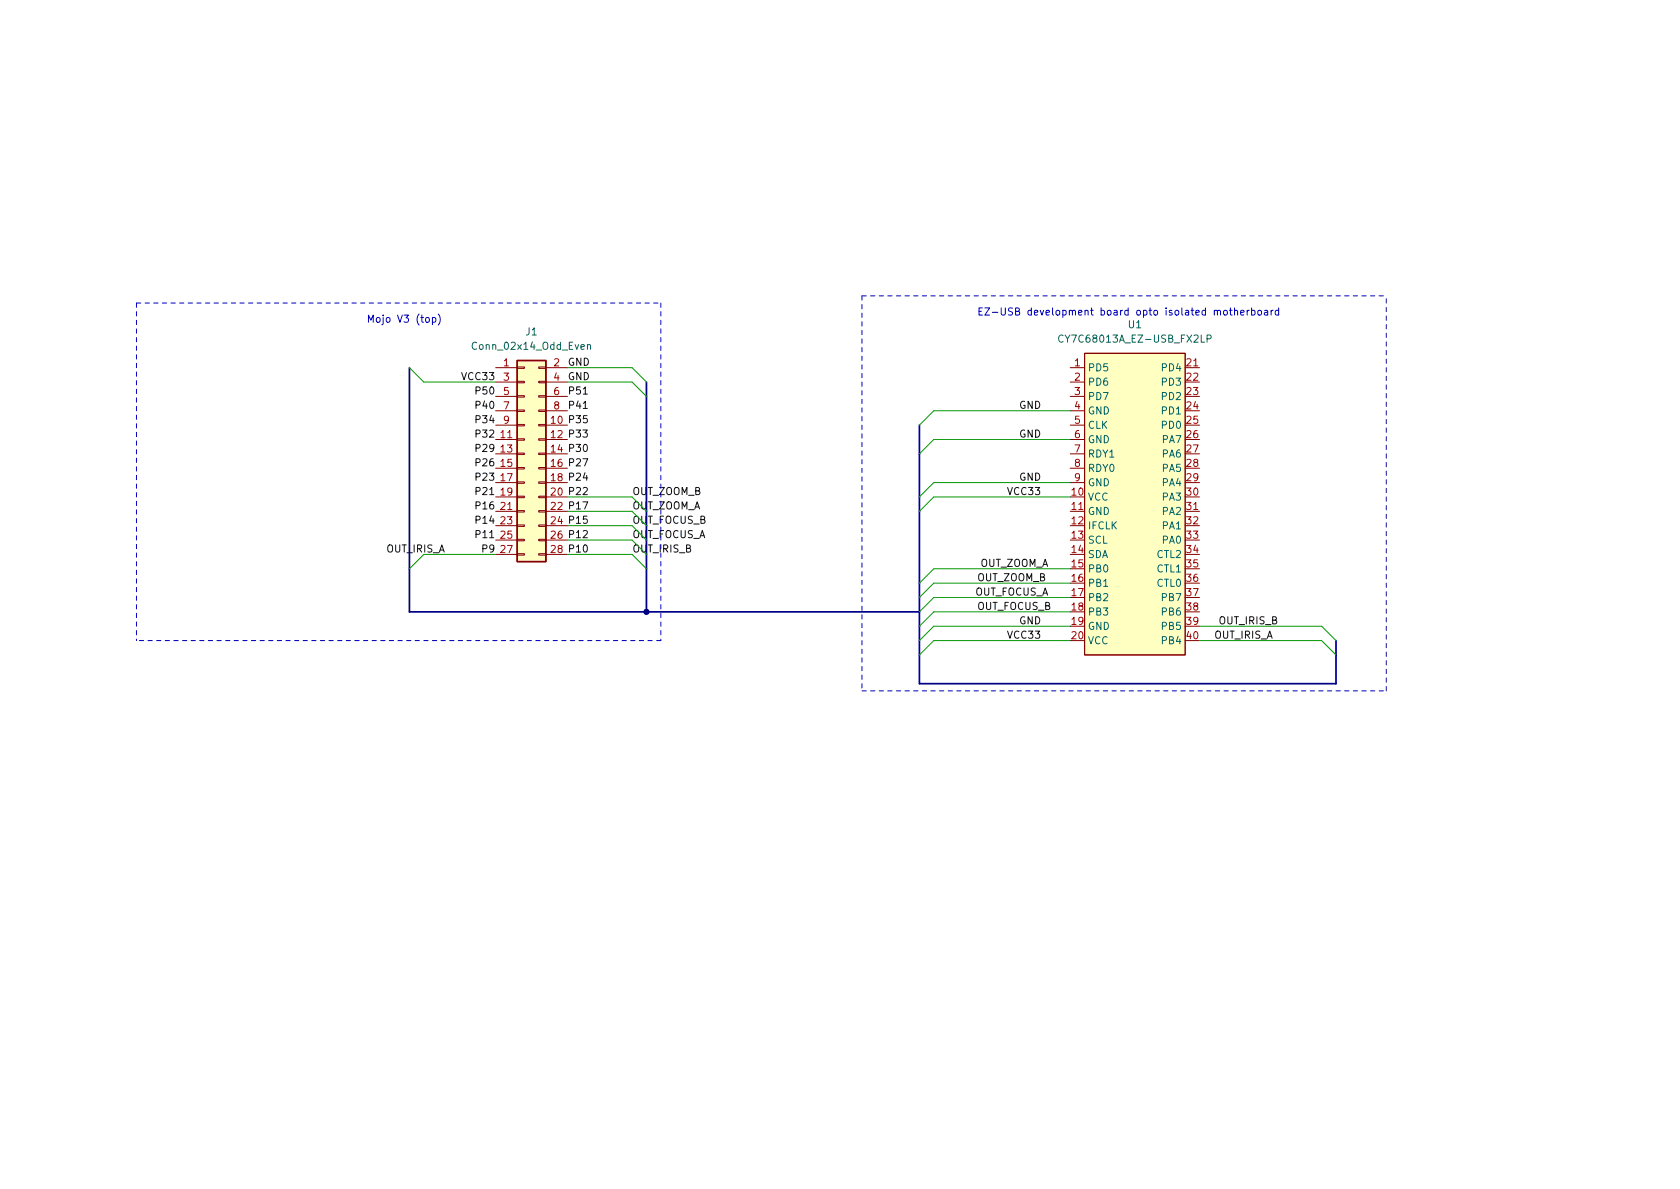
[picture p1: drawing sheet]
<svg xmlns="http://www.w3.org/2000/svg" width="297mm" height="210mm" viewBox="0 0 297 210" stroke-linecap="round" stroke-linejoin="round" font-family="sans-serif">
<g fill="#ffffc2" stroke="#ffffc2" stroke-width=".18">
<path d="M191.8 62.5h17.7v53.3h-17.7z"/>
<path d="M91.4 63.7h5.1v35.6h-5.1z"/>
</g>
<g fill="none" stroke="#840000" stroke-width=".18">
<path d="M87.6 65h3.8M87.6 67.6h3.8M87.6 70.1h3.8M87.6 72.6h3.8M87.6 75.2h3.8M87.6 77.7h3.8M91.4 77.6h1.3v.2h-1.3zM91.4 75.1h1.3v.2h-1.3zM91.4 72.5h1.3v.3h-1.3zM91.4 70h1.3v.2h-1.3zM91.4 67.4h1.3v.3h-1.3zM91.4 64.9h1.3v.2h-1.3z"/>
<path d="M95.2 77.6h1.3v.2h-1.3zM95.2 75.1h1.3v.2h-1.3zM95.2 72.5h1.3v.3h-1.3zM95.2 70h1.3v.2h-1.3zM95.2 67.4h1.3v.3h-1.3zM95.2 64.9h1.3v.2h-1.3zM96.5 65h3.8M96.5 67.6h3.8M96.5 70.1h3.8M96.5 72.6h3.8M96.5 75.2h3.8M96.5 77.7h3.8"/>
<path d="M189.2 65h2.6M189.2 67.6h2.6M189.2 70.1h2.6M189.2 72.6h2.6M189.2 75.2h2.6M189.2 77.7h2.6M191.8 62.5h17.7v53.3h-17.7zM209.5 65h2.6M87.6 90.4h3.8M87.6 80.3h3.8M87.6 82.8h3.8M87.6 85.3h3.8"/>
<path d="M87.6 87.9h3.8M87.6 93h3.8M87.6 95.5h3.8M87.6 98h3.8M91.4 97.9h1.3v.3h-1.3zM91.4 95.4h1.3v.2h-1.3zM91.4 92.8h1.3v.3h-1.3zM91.4 90.3h1.3v.2h-1.3zM91.4 87.8h1.3v.2h-1.3zM91.4 85.2h1.3v.3h-1.3zM91.4 82.7h1.3v.2h-1.3zM91.4 80.1h1.3v.3h-1.3z"/>
<path d="M95.2 97.9h1.3v.3h-1.3zM95.2 95.4h1.3v.2h-1.3zM95.2 92.8h1.3v.3h-1.3zM95.2 90.3h1.3v.2h-1.3zM95.2 87.8h1.3v.2h-1.3zM95.2 85.2h1.3v.3h-1.3zM95.2 82.7h1.3v.2h-1.3zM95.2 80.1h1.3v.3h-1.3zM96.5 90.4h3.8M96.5 80.3h3.8M96.5 82.8h3.8M96.5 85.3h3.8"/>
<path d="M96.5 87.9h3.8M96.5 93h3.8M96.5 95.5h3.8M96.5 98h3.8M189.2 90.4h2.6M189.2 80.3h2.6M189.2 82.8h2.6M189.2 85.3h2.6M209.5 90.4h2.6"/>
</g>
<path d="M188 59.4a.6 .6 0 0 0-.9 .4 .6 .6 0 0 0 .6 .7l.3-.1M213.4 59.9l.6-.1 .1-.1v-.3l-.7-.2v1.3M103.9 61.1l.1-.2 .4 .1v.8M103.9 60.9v.9" fill="none" stroke="#006464" stroke-width=".18"/>
<path d="M91.4 63.7h5.1v35.6h-5.1z" fill="none" stroke="#840000" stroke-width=".25"/>
<path d="M103.1 72.2h.8M103.1 69.7h.8" fill="none" stroke="#0f0f0f" stroke-width=".18"/>
<g fill="none" stroke="#0000c2" stroke-width=".18">
<path d="M75.4 56.2l.3-.1 .2 .3v.3l-.2 .3-.3-.1-.2-.2zM76.5 56.2l.3-.1 .3 .3-.2 .5h-.4M76.5 56.1v1.3M77.5 55.5a1.46 1.46 0 0 1 0 2M216.5 54.9h.3l.2 .2v.4l-.2 .2h-.3l-.2-.2zM217.4 54.9h.5M217.5 54.4v1.1l.4 .2M218.3 55l.2-.1h.3v.8M218.3 54.4v1.3M219.4 55.3l.6-.1-.1-.3h-.4l-.1 .2v.6h.5M220.5 54.9v.8M220.9 54.9l-.4 .2"/>
<path d="M221.3 54.9h.4l.2 .2-.1 .6h-.5M221.3 54.4v1.3M222.5 54.9h.3l.3 .2v.4l-.3 .2h-.3l-.1-.2zM223.6 54.9h.5v.8M224.1 55.2h-.4l-.2 .2 .2 .3h.4M224.7 54.9v.8M225.1 54.9l-.4 .2M226.1 54.9h-.4l-.2 .2 .1 .6h.5M226.1 54.4v1.3"/>
</g>
<path d="M24.1 53.6h92.7M24.1 53.6v59.7M116.8 53.6v59.7M152.4 52.3v69.9M152.4 52.3h92.7M116.8 113.3h-92.7M152.4 122.2h92.7M245.1 122.2v-69.9" fill="none" stroke="#0000c2" stroke-width=".18" stroke-dasharray=".8 .8"/>
<path d="M72.4 65v43.2h90.2M114.3 67.6v40.6M162.6 75.2v45.7h73.6v-7.6" fill="none" stroke="#000084" stroke-width=".3"/>
<g fill="none" stroke="#009600" stroke-width=".18">
<path d="M72.4 65l2.5 2.6h12.7M100.3 67.6h11.5l2.5 2.5M100.3 65h11.5l2.5 2.6M189.2 72.6h-24.1l-2.5 2.6M189.2 77.7h-24.1l-2.5 2.6M87.6 98h-12.7l-2.5 2.6M100.3 90.4h11.5l2.5 2.6M100.3 98h11.5l2.5 2.6M100.3 87.9h11.5l2.5 2.5M100.3 93h11.5l2.5 2.5M100.3 95.5h11.5l2.5 2.5M189.2 87.9h-24.1l-2.5 2.5"/>
<path d="M189.2 85.3h-24.1l-2.5 2.6M189.2 108.2h-24.1l-2.5 2.5M189.2 113.3h-24.1l-2.5 2.5M189.2 110.7h-24.1l-2.5 2.6M189.2 100.6h-24.1l-2.5 2.5M189.2 103.1h-24.1l-2.5 2.6M189.2 105.7h-24.1l-2.5 2.5M212.1 113.3h21.6l2.5 2.5M212.1 110.7h21.6l2.5 2.6"/>
</g>
<circle cx="114.3" cy="108.2" r=".46" fill="#000084" stroke="#000084" stroke-width=".18"/>
<g font-size="1.8" fill="#0000c2">
<text x="64.8" y="57">Mojo V3 (top)</text>
<text x="172.7" y="55.8">EZ-USB development board opto isolated motherboard</text>
</g>
<g font-size="1.8" fill="#006464">
<text x="93" y="59.3">J1</text>
<text x="199.5" y="58">U1</text>
<text x="83.9" y="61.8">Conn_02x14_Odd_Even</text>
<text x="188.2" y="60.6">CY7C68013A_EZ-USB_FX2LP</text>
<text x="192.3" y="65.7">PD5</text>
<text x="205.6" y="65.7">PD4</text>
<text x="192.3" y="68.2">PD6</text>
<text x="192.3" y="70.7">PD7</text>
<text x="205.6" y="68.2">PD3</text>
<text x="205.6" y="70.7">PD2</text>
<text x="192.3" y="73.3">GND</text>
<text x="192.3" y="75.8">CLK</text>
<text x="205.6" y="73.3">PD1</text>
<text x="205.6" y="75.8">PD0</text>
<text x="192.3" y="78.4">GND</text>
<text x="192.3" y="80.9">RDY1</text>
<text x="192.3" y="83.4">RDY0</text>
<text x="205.6" y="78.4">PA7</text>
<text x="205.6" y="80.9">PA6</text>
<text x="205.6" y="83.4">PA5</text>
<text x="192.3" y="88.5">VCC</text>
<text x="192.3" y="86">GND</text>
<text x="205.6" y="86">PA4</text>
<text x="205.6" y="88.5">PA3</text>
<text x="192.3" y="91.1">GND</text>
<text x="192.3" y="93.6">IFCLK</text>
<text x="205.6" y="91.1">PA2</text>
<text x="205.6" y="93.6">PA1</text>
<text x="192.3" y="96.1">SCL</text>
<text x="192.3" y="98.7">SDA</text>
<text x="192.3" y="101.2">PB0</text>
<text x="204.6" y="98.7">CTL2</text>
<text x="204.6" y="101.2">CTL1</text>
<text x="205.6" y="96.1">PA0</text>
<text x="192.3" y="103.8">PB1</text>
<text x="192.3" y="106.3">PB2</text>
<text x="204.6" y="103.8">CTL0</text>
<text x="205.6" y="106.3">PB7</text>
<text x="192.3" y="108.8">PB3</text>
<text x="192.3" y="111.4">GND</text>
<text x="192.3" y="113.9">VCC</text>
<text x="205.6" y="108.8">PB6</text>
<text x="205.6" y="111.4">PB5</text>
<text x="205.6" y="113.9">PB4</text>
</g>
<g font-size="1.8" fill="#a90000">
<text x="89" y="64.8">1</text>
<text x="97.9" y="64.8">2</text>
<text x="190" y="64.8">1</text>
<text x="209.8" y="64.8">21</text>
<text x="89" y="67.3">3</text>
<text x="89" y="69.8">5</text>
<text x="97.9" y="67.3">4</text>
<text x="97.9" y="69.8">6</text>
<text x="190" y="67.3">2</text>
<text x="190" y="69.8">3</text>
<text x="209.8" y="67.3">22</text>
<text x="209.8" y="69.8">23</text>
<text x="88.6" y="77.5">11</text>
<text x="89" y="72.4">7</text>
<text x="89" y="74.9">9</text>
<text x="97.9" y="72.4">8</text>
<text x="190" y="72.4">4</text>
<text x="190" y="74.9">5</text>
<text x="190" y="77.5">6</text>
<text x="209.8" y="72.4">24</text>
<text x="209.8" y="74.9">25</text>
<text x="209.8" y="77.5">26</text>
<text x="88.6" y="80">13</text>
<text x="88.6" y="82.5">15</text>
<text x="190" y="80">7</text>
<text x="190" y="82.5">8</text>
<text x="209.8" y="80">27</text>
<text x="209.8" y="82.5">28</text>
<text x="88.6" y="85.1">17</text>
<text x="88.6" y="87.6">19</text>
<text x="189.5" y="87.6">10</text>
<text x="190" y="85.1">9</text>
<text x="209.8" y="85.1">29</text>
<text x="209.8" y="87.6">30</text>
<text x="88.6" y="90.2">21</text>
<text x="88.6" y="92.7">23</text>
<text x="88.6" y="95.2">25</text>
<text x="189.5" y="90.2">11</text>
<text x="189.5" y="92.7">12</text>
<text x="189.5" y="95.2">13</text>
<text x="209.8" y="90.2">31</text>
<text x="209.8" y="92.7">32</text>
<text x="209.8" y="95.2">33</text>
<text x="88.6" y="97.8">27</text>
<text x="189.5" y="97.8">14</text>
<text x="189.5" y="100.3">15</text>
<text x="209.8" y="97.8">34</text>
<text x="209.8" y="100.3">35</text>
<text x="189.5" y="102.9">16</text>
<text x="189.5" y="105.4">17</text>
<text x="189.5" y="107.9">18</text>
<text x="209.8" y="102.9">36</text>
<text x="209.8" y="105.4">37</text>
<text x="209.8" y="107.9">38</text>
<text x="189.5" y="110.5">19</text>
<text x="189.5" y="113">20</text>
<text x="209.8" y="110.5">39</text>
<text x="209.8" y="113">40</text>
</g>
<g font-size="1.8" fill="#0f0f0f">
<text x="100.3" y="64.7">GND</text>
<text x="81.9" y="67.2">VCC33</text>
<text x="84.5" y="69.7">P50</text>
<text x="100.3" y="69.7">P51</text>
<text x="100.3" y="67.2">GND</text>
<text x="84.5" y="74.8">P34</text>
<text x="84.5" y="72.3">P40</text>
<text x="84.5" y="77.4">P32</text>
<text x="97.4" y="74.9">10 P35</text>
<text x="97.4" y="77.5">12 P33</text>
<text x="100.3" y="72.3">P41</text>
<text x="180.2" y="72.3">GND</text>
<text x="180.2" y="77.4">GND</text>
<text x="84.5" y="82.4">P26</text>
<text x="84.5" y="79.9">P29</text>
<text x="97.4" y="80">14 P30</text>
<text x="97.4" y="82.5">16 P27</text>
<text x="84.5" y="85">P23</text>
<text x="84.5" y="87.5">P21</text>
<text x="97.4" y="85.1">18 P24</text>
<text x="97.4" y="87.6">20 P22</text>
<text x="111.8" y="87.5">OUT_ZOOM_B</text>
<text x="178.4" y="87.5">VCC33</text>
<text x="180.2" y="85">GND</text>
<text x="84.5" y="95.1">P11</text>
<text x="84.5" y="90.1">P16</text>
<text x="84.5" y="92.6">P14</text>
<text x="97.4" y="90.2">22 P17</text>
<text x="97.4" y="92.7">24 P15</text>
<text x="97.4" y="95.2">26 P12</text>
<text x="111.8" y="95.1">OUT_FOCUS_A</text>
<text x="111.8" y="90.1">OUT_ZOOM_A</text>
<text x="111.8" y="92.6">OUT_FOCUS_B</text>
<text x="68.3" y="97.7">OUT_IRIS_A</text>
<text x="85.5" y="97.7">P9</text>
<text x="97.4" y="97.8">28 P10</text>
<text x="111.8" y="97.7">OUT_IRIS_B</text>
<text x="173.1" y="100.2">OUT_ZOOM_A</text>
<text x="172.3" y="105.3">OUT_FOCUS_A</text>
<text x="172.7" y="107.8">OUT_FOCUS_B</text>
<text x="172.7" y="102.8">OUT_ZOOM_B</text>
<text x="178.4" y="112.9">VCC33</text>
<text x="180.2" y="110.4">GND</text>
<text x="214.6" y="112.9">OUT_IRIS_A</text>
<text x="215.6" y="110.4">OUT_IRIS_B</text>
</g>
</svg>
